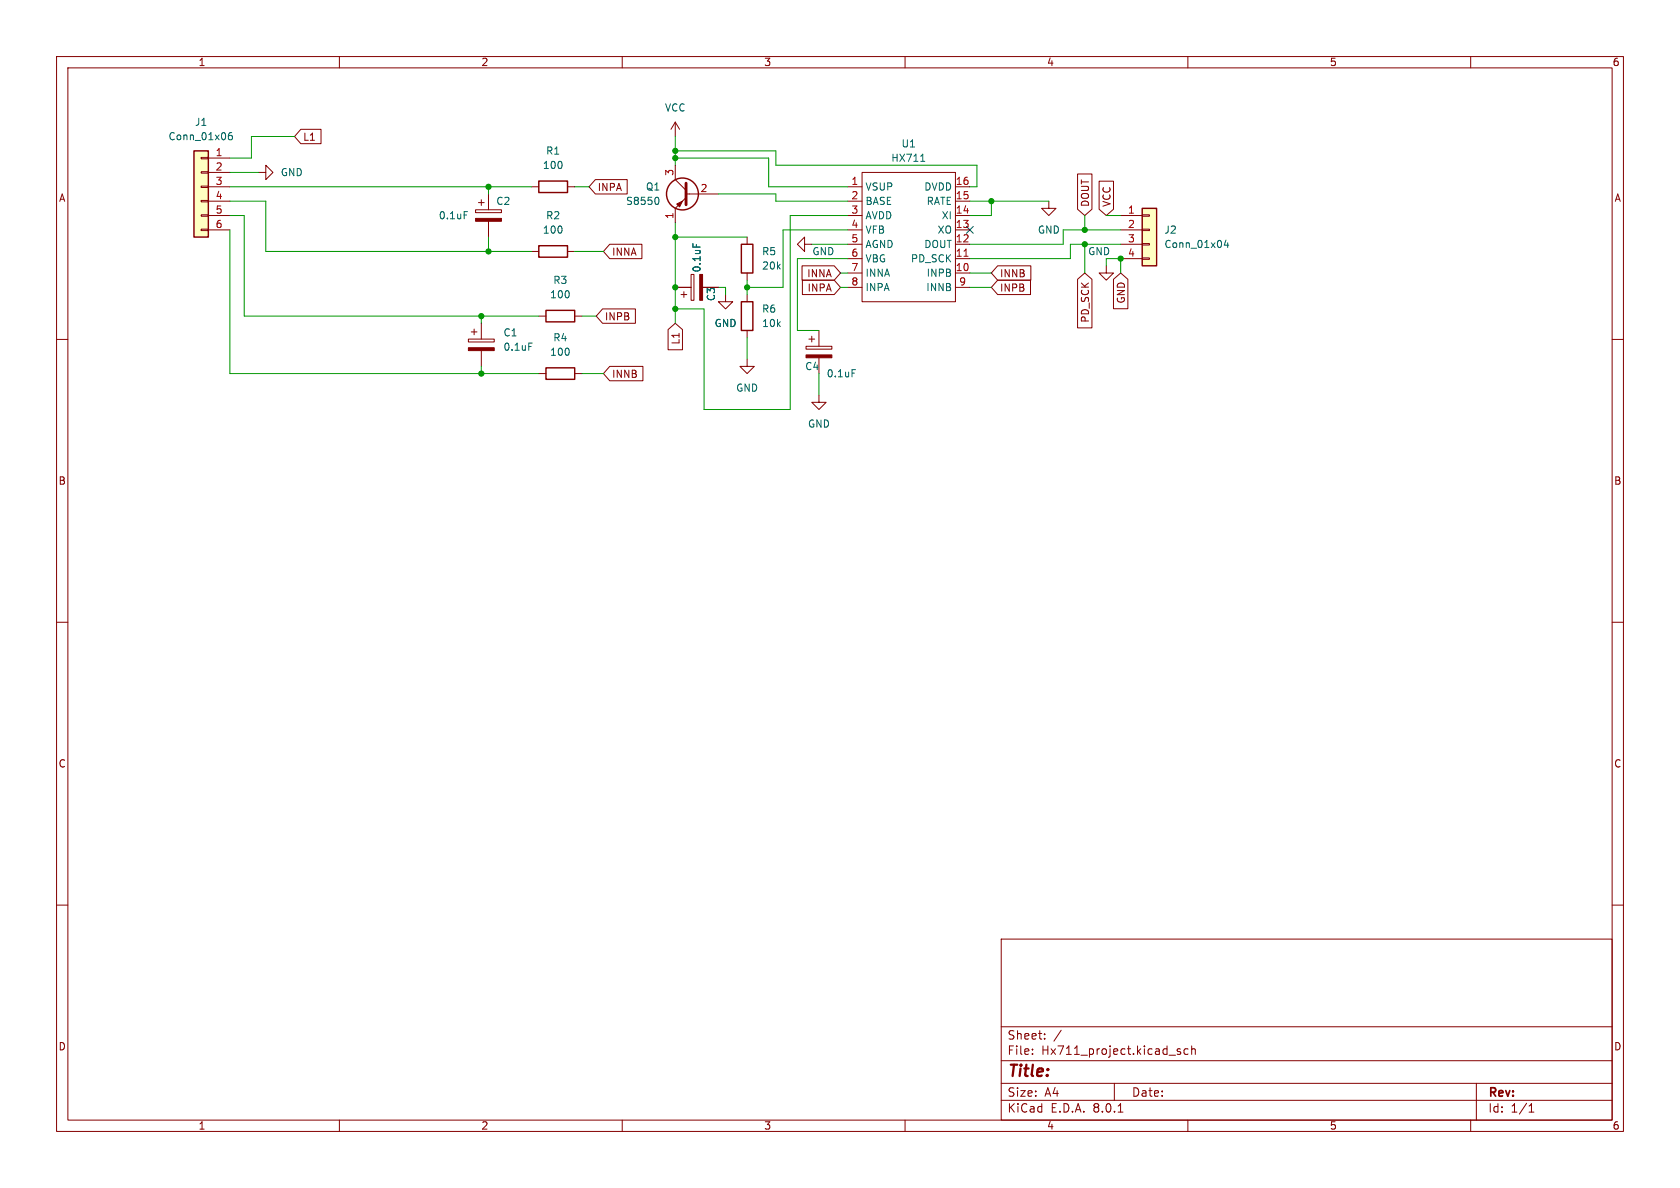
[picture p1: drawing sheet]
<svg xmlns="http://www.w3.org/2000/svg" width="297mm" height="210mm" viewBox="0 0 297 210" stroke-linecap="round" stroke-linejoin="round" font-family="sans-serif">
<g fill="none" stroke="#840000" stroke-width=".18">
<path d="M10 10h277v190h-277zM12 12h273v186h-273zM60 10v2M110 10v2M160 10v2M210 10v2M260 10v2M94 33h1.2M100.3 33h1.3M119.4 21.6l-.8 1.3M119.4 21.6v2.5M119.4 21.6l.7 1.3"/>
<path d="M10 60h2M94 44.5h1.2M100.3 44.5h1.3M132.1 41.9v1.3M132.1 48.3v1.2M285 60h2M95.2 66h1.3M101.6 66h1.3M10 110h2M285 110h2M10 160h2M285 160h2"/>
<path d="M177 166h108v32h-108zM60 198v2M110 198v2M160 198v2M177 194.5h108M177 191.5h108M177 187.5h108M177 181.5h108M182.5 186.3v.1M182.5 185.5v.1M184.7 183.6v.1M184.7 182.8v.1"/>
<path d="M187.6 182.1l-1.3 2M197 191.5v3M197.7 196.6h.8M208.7 185.5l-.4-.1-.2 .2 .1 .2 .5 .2v.3h-.6M210 198v2M210 185.5l-.4-.1-.3 .3v.4l.2 .2h.5M210.7 185.5l.2-.1 .3 .1 .1 .9M210.7 184.9v1.5M260 198v2M261 191.5v6.5M270.3 196.6h.9M270.3 195.5l.4-.4v1.5"/>
</g>
<path d="M95.2 32h5.1v2h-5.1zM95.2 43.4h5.1v2.1h-5.1zM131.1 43.2h2v5.1h-2zM96.5 65h5.1v2.1h-5.1z" fill="none" stroke="#840000" stroke-width=".25"/>
<path d="M34.3 26.7h2.5v15.2h-2.5z" fill="#ffffc2"/>
<g fill="none" stroke="#840000" stroke-width=".18">
<path d="M35.6 38h1.2v.2h-1.2zM35.6 35.4h1.2v.3h-1.2zM35.6 32.9h1.2v.2h-1.2zM35.6 30.4h1.2v.2h-1.2zM35.6 27.8h1.2v.3h-1.2zM36.8 27.9h3.8M36.8 30.5h3.8M36.8 33h3.8M36.8 35.6h3.8M36.8 38.1h3.8M45.7 30.5h1.3v-1.3l1.3 1.3-1.3 1.3v-1.3M84.1 37.1h4.5v.5h-4.5z"/>
<path d="M84.6 35.8h1M85.1 35.3v1M86.4 34.3v2.8M86.4 39.1v2.8M119.4 29.2v2.6l1.9 1.9M121.3 34.3h5.7M121.3 34.9l-1.9 1.9v2.6M149.9 33h2.5M149.9 35.6h2.5M149.9 38.1h2.5M152.4 30.5h16.5v22.8h-16.5zM168.9 33h2.5"/>
<path d="M168.9 35.6h2.5M168.9 38.1h2.5M35.6 40.5h1.2v.3h-1.2zM36.8 40.6h3.8M119.4 50.8h2.8M120.4 52.1h1M120.9 51.6v1M122.2 48.5h.5v4.6h-.5zM124.2 50.8h2.8M128.3 52.1v1.2h1.2l-1.2 1.3-1.3-1.3h1.3M142.2 43.2v-1.3l-1.2 1.3 1.2 1.3v-1.3h1.3M143 59.9h1"/>
<path d="M143.5 59.4v1.1M144.8 58.4v2.8M149.9 40.6h2.5M149.9 48.3h2.5M149.9 45.7h2.5M149.9 43.2h2.5M149.9 50.8h2.5M168.9 40.6h2.5M168.9 48.3h2.5M168.9 45.7h2.5M168.9 43.2h2.5M168.9 50.8h2.5"/>
<path d="M142.5 61.2h4.6v.5h-4.6zM144.8 69.9v1.2h1.2l-1.2 1.3-1.3-1.3h1.3M144.8 63.2v2.8"/>
</g>
<g fill="none" stroke="#840000" stroke-width=".25">
<path d="M34.3 26.7h2.5v15.2h-2.5z"/>
<circle cx="120.6" cy="34.3" r="2.82"/>
</g>
<path d="M41 23.4l-.4 .1a.86 .86 0 0 0 0 1.2l.4-.1 .1-.4-.2-.3-.4 .1-.1 .2M82.1 37.4h.6M116.2 34.9a.79 .79 0 0 1 0 1.2M162.8 28.5h.7M122.5 43.1v.6M150.6 65.3h.6" fill="none" stroke="#006464" stroke-width=".18"/>
<path d="M170.4 45.3h.7" fill="none" stroke="#a90000" stroke-width=".18"/>
<g fill="#840000" stroke="#840000" stroke-width=".18">
<path d="M123.7 48.5h.5v4.6h-.5z"/>
<path d="M84.1 38.6h4.5v.5h-4.5z"/>
<path d="M119.6 36.1l1-.5-.5 1z"/>
<path d="M142.5 62.7h4.6v.5h-4.6z"/>
</g>
<path d="M121.3 32.4v3.8z" fill="#840000" stroke="#840000" stroke-width=".51"/>
<path d="M201.9 36.8h2.6v10.2h-2.6z" fill="#ffffc2"/>
<g fill="none" stroke="#840000" stroke-width=".18">
<path d="M53.2 22.9h3.6v2.5h-3.6l-1.1-1.3zM105.3 31.7h5.6v2.6h-5.6l-1.2-1.3zM185.4 35.6v1.2h1.3l-1.3 1.3-1.3-1.3h1.3M190.5 30.8h2.5v6.2l-1.2 1.1-1.3-1.1zM194.3 32h2.6v5l-1.3 1.1-1.3-1.1zM198.1 38.1h3.8M201.9 38h1.3v.2h-1.3zM82.8 59.9h4.6v.6h-4.6zM83.3 58.7h1M83.8 58.2v1M85.1 57.2v2.7M95.2 55.9h1.3"/>
<path d="M101.6 55.9h1.3M106.5 54.6h5.8v2.6h-5.8l-1.1-1.3zM107.8 43.2h5.7v2.5h-5.7l-1.1-1.2zM118.1 58.3l1.3-1.1 1.3 1.1v3.5h-2.6zM119.4 50.8h2.8M124.2 50.8h2.8M132.1 52.1v1.2M132.1 58.4v1.3M141.8 47h5.7l1.1 1.3-1.1 1.2h-5.7zM141.9 49.5h5.6l1.1 1.3-1.1 1.3h-5.6zM176.4 47h5.8v2.5h-5.8l-1.1-1.2zM176.4 49.5h5.8v2.6h-5.8l-1.1-1.3z"/>
<path d="M190.5 49.4l1.3-1.1 1.2 1.1v8.6h-2.5zM195.6 47v1.3h1.2l-1.2 1.2-1.3-1.2h1.3M196.8 49.4l1.3-1.1 1.3 1.1v5.2h-2.6zM198.1 40.6h3.8M198.1 43.2h3.8M198.1 45.7h3.8M201.9 45.6h1.3v.2h-1.3zM201.9 43.1h1.3v.2h-1.3zM201.9 40.5h1.3v.3h-1.3zM85.1 62v2.8M107.8 64.8h5.9v2.5h-5.9l-1.1-1.3zM132.1 63.5v1.3h1.2l-1.2 1.2-1.3-1.2h1.3"/>
</g>
<path d="M201.9 36.8h2.6v10.2h-2.6zM96.5 54.9h5.1v2h-5.1zM131.1 53.3h2v5.1h-2z" fill="none" stroke="#840000" stroke-width=".25"/>
<path d="M122.5 43.1v.6M216.7 42.4l-.3 .9h.8M217 42.9v.9M93.5 60.7h.6" fill="none" stroke="#006464" stroke-width=".18"/>
<path d="M82.8 61.5h4.6v.5h-4.6z" fill="#840000" stroke="#840000" stroke-width=".18"/>
<g fill="none" stroke="#009600" stroke-width=".18">
<path d="M40.6 33h53.4M40.6 35.6h6.4v8.9h47M40.6 38.1h2.6v17.8h52M40.6 30.5h5.1M52.1 24.1h-7.7v3.8h-3.8M86.4 33v1.3M101.6 33h2.5M119.4 27.9h16.5v5.1h14M119.4 26.7h17.8v2.5h35.5v3.8h-1.3M119.4 24.1v5.1M119.4 39.4v17.8M127 34.3h10.2v1.3h12.7"/>
<path d="M149.9 38.1h-10.2v34.3h-15.2v-17.8h-5.1M171.4 35.6h14M175.3 35.6v2.5h-3.9M191.8 38.1v2.5M195.6 38.1h2.5M40.6 40.6v25.4h54.6M85.1 55.9v1.3M86.4 41.9v2.6M101.6 44.5h5.1M102.9 55.9h2.5M119.4 41.9h12.7M127 50.8h1.3v1.3"/>
<path d="M132.1 49.5v2.6M132.1 59.7v3.8M143.5 43.2h6.4M148.6 50.8h1.3M148.6 48.3h1.3M149.9 45.7h-8.9v12.7h3.8M149.9 40.6h-11.5v10.2h-6.3M171.4 50.8h3.9M171.4 48.3h3.9M191.8 43.2v5.1M195.6 47v-1.3h2.5v2.6M198.1 43.2h-8.9v2.5h-17.8"/>
<path d="M198.1 40.6h-10.1v2.6h-16.6M85.1 64.8v1.2M102.9 66h3.8M144.8 66v3.9"/>
</g>
<path d="M170.8 40l1.3 1.2M172.1 40l-1.3 1.2" fill="none" stroke="#000084" stroke-width=".18"/>
<g fill="#009600" stroke="#009600" stroke-width=".18">
<circle cx="175.3" cy="35.6" r=".46"/>
<circle cx="132.1" cy="50.8" r=".46"/>
<circle cx="85.1" cy="66" r=".46"/>
<circle cx="86.4" cy="33" r=".46"/>
<circle cx="86.4" cy="44.5" r=".46"/>
<circle cx="85.1" cy="55.9" r=".46"/>
<circle cx="119.4" cy="54.6" r=".46"/>
<circle cx="119.4" cy="50.8" r=".46"/>
<circle cx="119.4" cy="41.9" r=".46"/>
<circle cx="119.4" cy="27.9" r=".46"/>
<circle cx="119.4" cy="26.7" r=".46"/>
<circle cx="191.8" cy="43.2" r=".46"/>
<circle cx="191.8" cy="40.6" r=".46"/>
<circle cx="198.1" cy="45.7" r=".46"/>
</g>
<text font-size="2.8" fill="#840000" x="178" y="190.9">Title:</text>
<g font-size="2.1" fill="#840000">
<text x="178" y="184">Sheet:</text>
<text x="178" y="186.7">File:</text>
<text x="184.1" y="186.7">Hx711_project.kicad_sch</text>
<text x="178" y="196.9">KiCad</text>
<text x="178" y="194.1">Size:</text>
<text x="184.7" y="194.1">A4</text>
<text x="185.7" y="196.9">E.D.A.</text>
<text x="193.3" y="196.9">8.0.1</text>
<text x="200" y="194.1">Date:</text>
<text x="263" y="194.3">Rev:</text>
<text x="263" y="196.9">Id:</text>
<text x="267.1" y="196.9">1/1</text>
</g>
<g font-size="1.8" fill="#840000">
<text x="35" y="11.9">1</text>
<text x="85" y="11.9">2</text>
<text x="135" y="11.9">3</text>
<text x="185" y="11.9">4</text>
<text x="235" y="11.9">5</text>
<text x="285" y="11.9">6</text>
<text x="53.5" y="25.1">L1</text>
<text x="10.3" y="35.9">A</text>
<text x="105.6" y="34">INPA</text>
<text x="285.3" y="35.9">A</text>
<text x="192.7" y="36.7" transform="rotate(-90 192.7 36.7)">DOUT</text>
<text x="196.5" y="36.7" transform="rotate(-90 196.5 36.7)">VCC</text>
<text x="108.1" y="45.4">INNA</text>
<text x="142.6" y="49.2">INNA</text>
<text x="142.7" y="51.8">INPA</text>
<text x="176.7" y="49.2">INNB</text>
<text x="176.7" y="51.8">INPB</text>
<text x="199.1" y="53.8" transform="rotate(-90 199.1 53.8)">GND</text>
<text x="106.8" y="56.8">INPB</text>
<text x="192.7" y="57.1" transform="rotate(-90 192.7 57.1)">PD_SCK</text>
<text x="120.3" y="61" transform="rotate(-90 120.3 61)">L1</text>
<text x="108.1" y="67">INNB</text>
<text x="10.3" y="85.9">B</text>
<text x="285.3" y="85.9">B</text>
<text x="10.3" y="135.9">C</text>
<text x="285.3" y="135.9">C</text>
<text x="10.3" y="185.9">D</text>
<text x="285.3" y="185.9">D</text>
<text x="35" y="199.9">1</text>
<text x="85" y="199.9">2</text>
<text x="135" y="199.9">3</text>
<text x="185" y="199.9">4</text>
<text x="235" y="199.9">5</text>
<text x="285" y="199.9">6</text>
</g>
<g font-size="1.8" fill="#006464">
<text x="34.4" y="22.5">J1</text>
<text x="117.5" y="19.9">VCC</text>
<text x="29.7" y="25">Conn_01x06</text>
<text x="96.4" y="27.5">R1</text>
<text x="157.5" y="28.8">HX711</text>
<text x="159.3" y="26.3">U1</text>
<text x="49.5" y="31.3">GND</text>
<text x="95.9" y="30.1">100</text>
<text x="114.1" y="33.9">Q1</text>
<text x="152.9" y="33.9">VSUP</text>
<text x="163.3" y="33.9">DVDD</text>
<text x="77.5" y="39">0.1uF</text>
<text x="87.6" y="36.4">C2</text>
<text x="95.9" y="41.5">100</text>
<text x="96.4" y="39">R2</text>
<text x="110.6" y="36.4">S8550</text>
<text x="152.9" y="36.4">BASE</text>
<text x="152.9" y="39">AVDD</text>
<text x="152.9" y="41.5">VFB</text>
<text x="163.7" y="36.4">RATE</text>
<text x="165.7" y="41.5">XO</text>
<text x="166.4" y="39">XI</text>
<text x="183.4" y="41.5">GND</text>
<text x="205.7" y="41.5">J2</text>
<text x="134.6" y="45.3">R5</text>
<text x="134.6" y="47.9">20k</text>
<text x="143.5" y="45.3">GND</text>
<text x="152.9" y="44">AGND</text>
<text x="152.9" y="46.6">VBG</text>
<text x="160.9" y="46.6">PD_SCK</text>
<text x="163.3" y="44">DOUT</text>
<text x="192.3" y="45.3">GND</text>
<text x="205.7" y="44">Conn_01x04</text>
<text x="97.1" y="52.9">100</text>
<text x="97.7" y="50.4">R3</text>
<text x="124.1" y="48.3" transform="rotate(-90 124.1 48.3)">0.1uF</text>
<text x="126.6" y="53.3" transform="rotate(-90 126.6 53.3)">C3</text>
<text x="152.9" y="49.1">INNA</text>
<text x="152.9" y="51.7">INPA</text>
<text x="163.7" y="51.7">INNB</text>
<text x="163.7" y="49.1">INPB</text>
<text x="88.9" y="59.7">C1</text>
<text x="126.2" y="58">GND</text>
<text x="134.6" y="55.5">R6</text>
<text x="134.6" y="58">10k</text>
<text x="88.9" y="62.2">0.1uF</text>
<text x="97.1" y="63.1">100</text>
<text x="97.7" y="60.6">R4</text>
<text x="142.2" y="65.6">C4</text>
<text x="130" y="69.4">GND</text>
<text x="146.1" y="66.9">0.1uF</text>
<text x="142.7" y="75.8">GND</text>
</g>
<g font-size="1.8" fill="#a90000">
<text x="38" y="27.7">1</text>
<text x="38" y="30.2">2</text>
<text x="38" y="32.8">3</text>
<text x="38" y="35.3">4</text>
<text x="119.1" y="31.2" transform="rotate(-90 119.1 31.2)">3</text>
<text x="123.8" y="34">2</text>
<text x="150.4" y="32.8">1</text>
<text x="150.4" y="35.3">2</text>
<text x="168.9" y="35.3">15</text>
<text x="168.9" y="32.8">16</text>
<text x="38" y="37.8">5</text>
<text x="38" y="40.4">6</text>
<text x="119.1" y="38.8" transform="rotate(-90 119.1 38.8)">1</text>
<text x="150.4" y="37.8">3</text>
<text x="150.4" y="40.4">4</text>
<text x="168.9" y="40.4">13</text>
<text x="168.9" y="37.8">14</text>
<text x="199.3" y="37.8">1</text>
<text x="199.3" y="40.4">2</text>
<text x="150.4" y="42.9">5</text>
<text x="150.4" y="45.5">6</text>
<text x="168.9" y="45.5">11</text>
<text x="168.9" y="42.9">12</text>
<text x="199.3" y="42.9">3</text>
<text x="199.3" y="45.5">4</text>
<text x="150.4" y="48">7</text>
<text x="150.4" y="50.5">8</text>
<text x="168.9" y="48">10</text>
<text x="169.5" y="50.5">9</text>
</g>
</svg>
